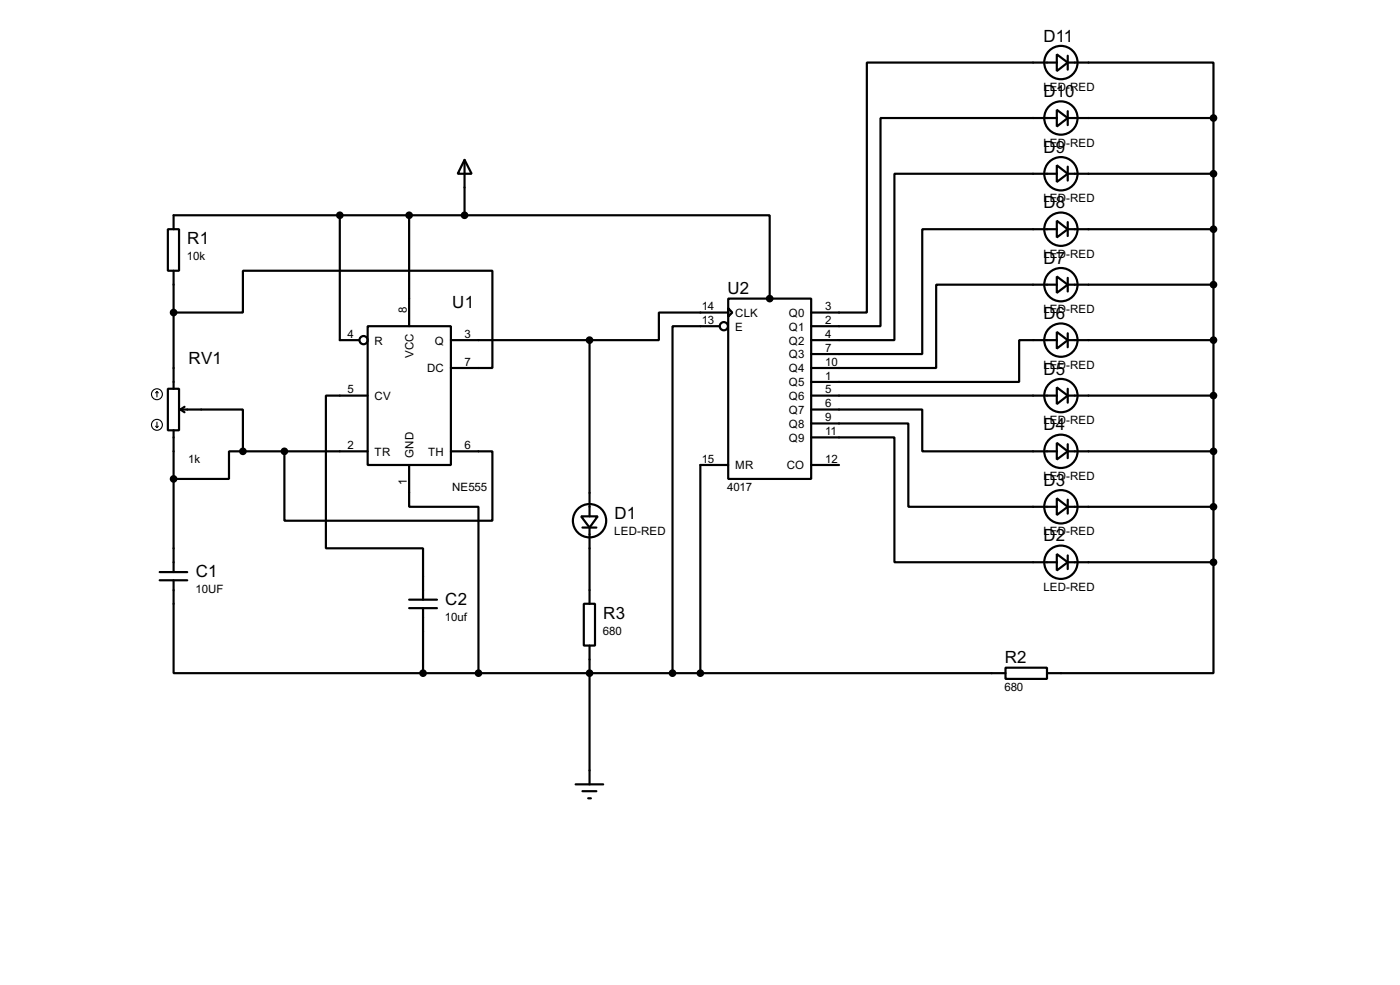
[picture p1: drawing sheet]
<svg xmlns="http://www.w3.org/2000/svg" width="256mm" height="180mm" viewBox="0 0 256 180" stroke-linecap="round" stroke-linejoin="round" font-family="sans-serif">
<g fill="none" stroke="#000" stroke-width=".4">
<path d="M193.6 10l2 1.5-2 1.5zM193.6 11.5h-34.8v45.7h-10.2M195.6 11.5h26.7v10.1M195.6 10.2v2.6M62.3 39.4v22.9h3.5M75 39.4v20.3M85.1 29.3l1.3 2.5h-2.5zM85.1 39.4h55.9v15.3M85.1 39.4h-53.3v2.6M85.1 29.3v10.1M193.6 30.3l2 1.5-2 1.5zM193.6 20.1l2 1.5-2 1.6z"/>
<path d="M193.6 31.8h-29.7v30.5h-15.3M193.6 21.6h-32.3v38.1h-12.7M195.6 21.6h26.7M195.6 31.8h26.7M195.6 20.4v2.5M195.6 30.5v2.6M222.3 21.6v81.3M30.8 42h2v7.6h-2zM31.8 57.2h12.7v-7.6h45.7v17.8h-7.6M31.8 49.6v21.6M67.4 59.7h15.2v25.4h-15.2zM131.9 59.7h-8.7v63.5"/>
<path d="M133.4 54.7h15.2v33h-15.2zM133.4 56.4l.8 .8-.8 .8zM133.4 57.2h-12.7v5.1h-12.7M193.6 50.6l2 1.5-2 1.5zM193.6 40.4l2 1.6-2 1.5zM193.6 52.1h-22.1v15.3h-22.9M193.6 42h-24.6v22.8h-20.4M195.6 42h26.7M195.6 52.1h26.7M195.6 40.7v2.5M195.6 50.9v2.5M30.8 71.2h2v7.6h-2z"/>
<path d="M31.8 78.8v25.9M33.1 75h11.4v7.6M33.1 75l.7 .5M33.8 74.5l-.7 .5M67.4 72.4h-7.7v28h17.8v9.4M82.6 62.3h25.4M108 62.3v32.2M148.6 77.5h17.8v15.3h27.2M148.6 75h20.4v7.6h24.6M148.6 72.4h45M193.6 70.9l2 1.5-2 1.6zM193.6 60.8l2 1.5-2 1.5z"/>
<path d="M193.6 62.3h-6.9v7.6h-38.1M195.6 72.4h26.7M195.6 62.3h26.7M195.6 61v2.6M195.6 71.2v2.5M44.5 82.6h-2.5v5.1h-10.2M44.5 82.6h22.9M52.1 82.6v12.7h38.1v-12.7h-7.6M75 85.1v7.7h12.7v30.4M106.5 94.5h3l-1.5 2.1zM106.7 96.6h2.6M108 96.6v13.9"/>
<path d="M133.4 85.1h-5.1v38.1M148.6 80.1h15.3v22.8h29.7M148.6 85.1h5.1M193.6 91.2l2 1.6-2 1.5zM193.6 81.1l2 1.5-2 1.5zM195.6 82.6h26.7M195.6 92.8h26.7M195.6 81.3v2.6M195.6 91.5v2.5M29.3 106.2h5M29.3 104.7h5M31.8 106.2v17h45.7"/>
<path d="M75 111.3h5.1M75 109.8h5.1M77.5 111.3v11.9M107 110.5h2v7.7h-2zM108 118.2v25.4M193.6 101.4l2 1.5-2 1.5zM195.6 102.9h26.7M195.6 101.7v2.5M222.3 102.9v20.3h-30.5M77.5 123.2h106.7M184.2 122.2h7.6v2.1h-7.6zM105.5 143.6h5"/>
<path d="M106.7 144.8h2.6M107.8 146.1h.5"/>
<circle cx="194.3" cy="11.5" r="3.1"/>
<circle cx="194.3" cy="31.8" r="3.1"/>
<circle cx="194.3" cy="21.6" r="3.1"/>
<circle cx="132.6" cy="59.7" r=".75"/>
<circle cx="194.3" cy="42" r="3.1"/>
<circle cx="194.3" cy="52.1" r="3.1"/>
<circle cx="66.6" cy="62.3" r=".75"/>
<circle cx="194.3" cy="72.4" r="3.1"/>
<circle cx="194.3" cy="62.3" r="3.1"/>
<circle cx="108" cy="95.3" r="3.1"/>
<circle cx="194.3" cy="82.6" r="3.1"/>
<circle cx="194.3" cy="92.8" r="3.1"/>
<circle cx="194.3" cy="102.9" r="3.1"/>
</g>
<g fill="none" stroke="#000" stroke-width=".2">
<path d="M28.5 78l.3 .3M28.8 71.7l-.3 .2M28.8 71.7l.2 .2M28.8 71.7v1M28.8 77.3v1M29 78l-.2 .3"/>
<circle cx="28.7" cy="77.8" r="1"/>
<circle cx="28.7" cy="72.2" r="1"/>
</g>
<g fill="#000" stroke="#000" stroke-width=".4">
<circle cx="62.2" cy="39.4" r=".5"/>
<circle cx="74.9" cy="39.4" r=".5"/>
<circle cx="85.1" cy="39.4" r=".5"/>
<circle cx="222.3" cy="21.6" r=".5"/>
<circle cx="222.3" cy="31.8" r=".5"/>
<circle cx="31.8" cy="57.2" r=".5"/>
<circle cx="141" cy="54.7" r=".5"/>
<circle cx="222.3" cy="42" r=".5"/>
<circle cx="222.3" cy="52.1" r=".5"/>
<circle cx="108" cy="62.3" r=".5"/>
<circle cx="222.3" cy="62.3" r=".5"/>
<circle cx="222.3" cy="72.4" r=".5"/>
<circle cx="31.8" cy="87.7" r=".5"/>
<circle cx="44.5" cy="82.6" r=".5"/>
<circle cx="52.1" cy="82.6" r=".5"/>
<circle cx="222.3" cy="92.8" r=".5"/>
<circle cx="222.3" cy="82.6" r=".5"/>
<circle cx="222.3" cy="102.9" r=".5"/>
<circle cx="77.5" cy="123.2" r=".5"/>
<circle cx="87.6" cy="123.2" r=".5"/>
<circle cx="108" cy="123.2" r=".5"/>
<circle cx="123.2" cy="123.2" r=".5"/>
<circle cx="128.3" cy="123.2" r=".5"/>
</g>
<g font-size="3.5">
<text x="191.2" y="7.6">D11</text>
<text x="191.2" y="17.8">D10</text>
<text x="191.2" y="27.9">D9</text>
<text x="191.2" y="38.1">D8</text>
<text x="34.3" y="44.6">R1</text>
<text x="133.3" y="53.9">U2</text>
<text x="191.2" y="48.3">D7</text>
<text x="82.9" y="56.4">U1</text>
<text x="191.2" y="58.4">D6</text>
<text x="34.6" y="66.6">RV1</text>
<text x="191.2" y="68.6">D5</text>
<text x="191.2" y="78.8">D4</text>
<text x="191.2" y="88.9">D3</text>
<text x="112.6" y="95">D1</text>
<text x="191.2" y="99.1">D2</text>
<text x="35.9" y="105.6">C1</text>
<text x="81.6" y="110.7">C2</text>
<text x="110.5" y="113.2">R3</text>
<text x="184.1" y="121.4">R2</text>
</g>
<g font-size="2.4">
<text x="191.1" y="16.7">LED-RED</text>
<text x="191.1" y="26.8">LED-RED</text>
<text x="191.1" y="37">LED-RED</text>
<text x="34.3" y="47.6">10k</text>
<text x="191.1" y="47.2">LED-RED</text>
<text x="74.6" y="57.2" transform="rotate(-90 74.6 57.2)">8</text>
<text x="128.6" y="56.8">14</text>
<text x="128.6" y="59.3">13</text>
<text x="134.7" y="58">CLK</text>
<text x="144.5" y="58">Q0</text>
<text x="151.2" y="56.8">3</text>
<text x="151.2" y="59.3">2</text>
<text x="191.1" y="57.4">LED-RED</text>
<text x="63.7" y="61.9">4</text>
<text x="68.6" y="63.1">R</text>
<text x="75.8" y="65.5" transform="rotate(-90 75.8 65.5)">VCC</text>
<text x="79.6" y="63.1">Q</text>
<text x="85.1" y="61.9">3</text>
<text x="134.7" y="60.5">E</text>
<text x="144.5" y="60.5">Q1</text>
<text x="144.5" y="63.1">Q2</text>
<text x="144.5" y="65.6">Q3</text>
<text x="151.2" y="61.9">4</text>
<text x="151.2" y="64.4">7</text>
<text x="63.7" y="72">5</text>
<text x="78.2" y="68.1">DC</text>
<text x="85.1" y="67">7</text>
<text x="144.5" y="68.1">Q4</text>
<text x="144.5" y="70.7">Q5</text>
<text x="151.2" y="67">10</text>
<text x="151.2" y="69.5">1</text>
<text x="151.2" y="72">5</text>
<text x="191.1" y="67.5">LED-RED</text>
<text x="68.6" y="73.2">CV</text>
<text x="144.5" y="73.2">Q6</text>
<text x="144.5" y="75.8">Q7</text>
<text x="151.2" y="74.6">6</text>
<text x="151.2" y="77.1">9</text>
<text x="191.1" y="77.6">LED-RED</text>
<text x="63.7" y="82.2">2</text>
<text x="68.6" y="83.4">TR</text>
<text x="75.8" y="83.8" transform="rotate(-90 75.8 83.8)">GND</text>
<text x="78.4" y="83.4">TH</text>
<text x="85.1" y="82.2">6</text>
<text x="144.5" y="78.3">Q8</text>
<text x="144.5" y="80.8">Q9</text>
<text x="151.2" y="79.7">11</text>
<text x="34.5" y="84.8">1k</text>
<text x="74.6" y="88.8" transform="rotate(-90 74.6 88.8)">1</text>
<text x="82.8" y="89.9">NE555</text>
<text x="128.6" y="84.7">15</text>
<text x="133.2" y="89.9">4017</text>
<text x="134.7" y="85.9">MR</text>
<text x="144.1" y="85.9">CO</text>
<text x="151.2" y="84.7">12</text>
<text x="191.1" y="87.8">LED-RED</text>
<text x="112.5" y="97.9">LED-RED</text>
<text x="191.1" y="98">LED-RED</text>
<text x="35.8" y="108.5">10UF</text>
<text x="81.5" y="113.6">10uf</text>
<text x="191.1" y="108.2">LED-RED</text>
<text x="110.5" y="116.2">680</text>
<text x="184" y="126.5">680</text>
</g>
</svg>
